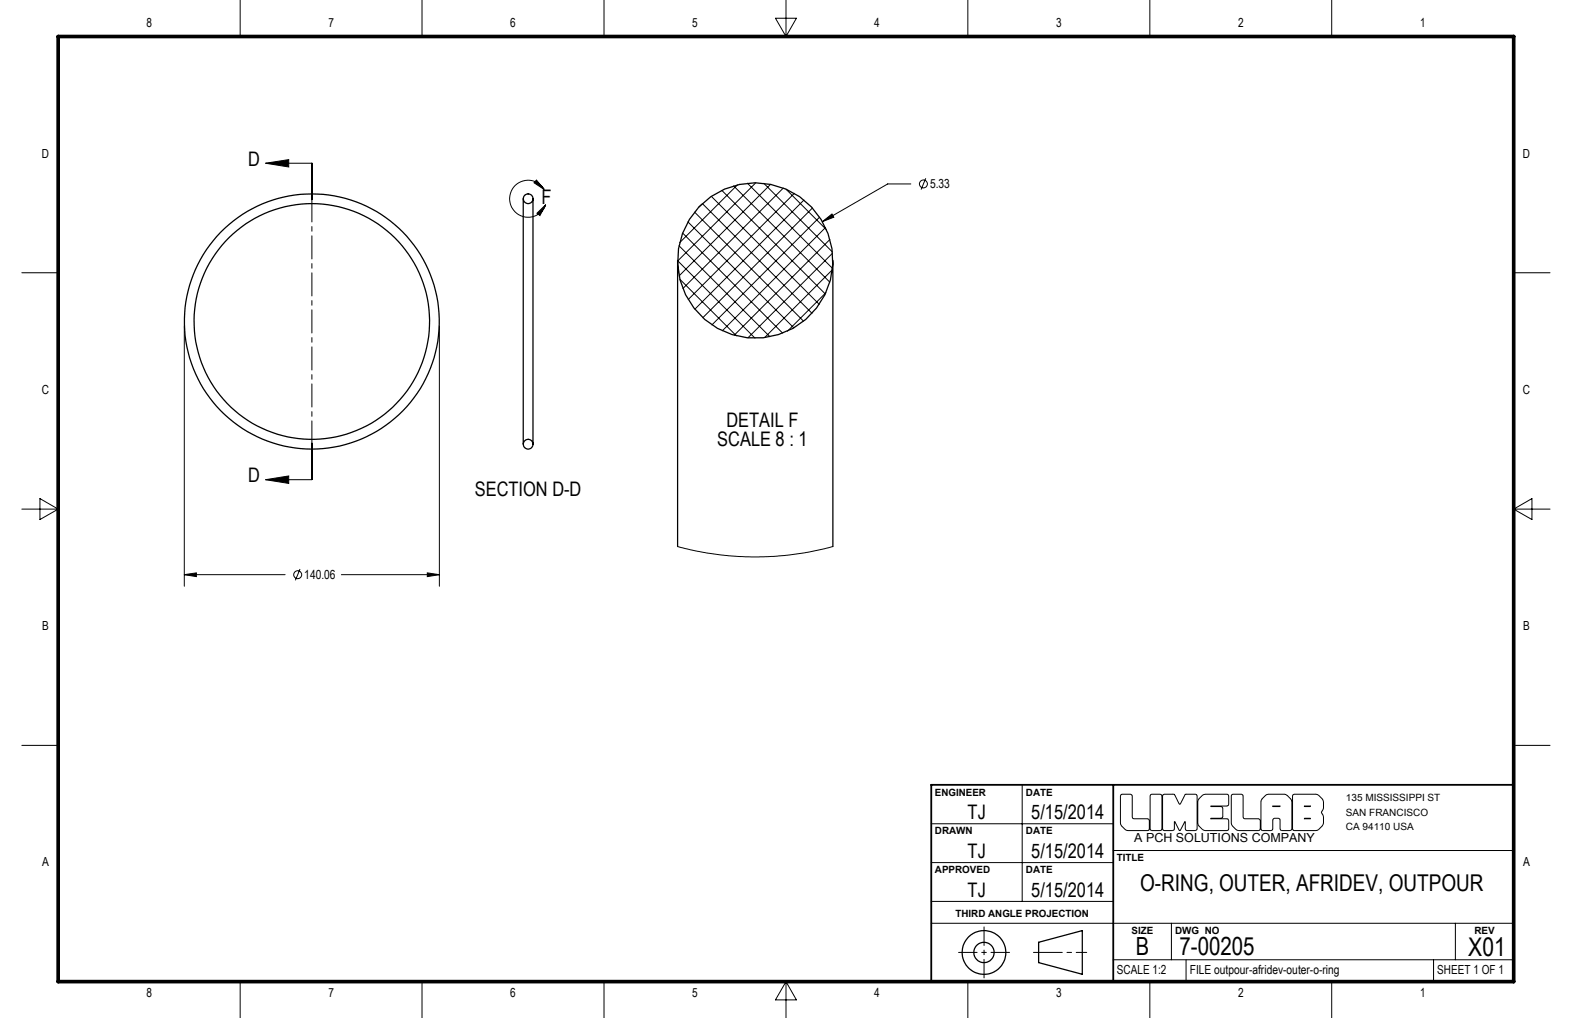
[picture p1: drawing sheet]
<svg xmlns="http://www.w3.org/2000/svg" width="432mm" height="279mm" viewBox="0 0 432 279" stroke-linecap="round" stroke-linejoin="round" font-family="sans-serif">
<g fill="none" stroke="#000" stroke-width=".27">
<path d="M66 0v10M115.9 0v10M165.9 0v10M213 5h5.8l-2.9 5zM215.9 0v10M265.9 0v10M315.8 0v10M365.8 0v10M73 44.8l6.3-1v2zM73 44.8h12.7M85.6 44.8v10M85.7 44.8v10"/>
<path d="M85.8 44.8v10M144.1 53.6h.1M147.4 49.4l2.1 2.6-2.8-1.8zM147.5 58.5l2.4-2.3-1.6 3zM149.5 52a5.1 5.1 0 0 0-7.9-1.1 5.1 5.1 0 0 0 .8 8 5.1 5.1 0 0 0 7.5-2.7M190.8 58.2l29.9 30M192.8 56l-.8 .8M192.9 55.9l30.2 30.1M195.4 53.9l29.6 29.6M198.3 52.2l28.4 28.5M201.5 51l26.4 26.4M202.6 50.7l-15.9 15.9"/>
<path d="M205.3 50.3l23.4 23.4M207.6 50.2l-21.5 21.4M209.8 50.3l18.8 18.8M211.7 50.6l-25.2 25.1M215.2 51.6l-27.6 27.6M215.9 51.9l10.2 10.2M218.2 53.1l-29.2 29.1M220.8 54.9l-29.9 30M223.2 57.1l-30.2 30.1M225.1 59.6l-29.6 29.6M250.2 50.5h-6.4l-17.9 10.3M254.3 48.9l-1.3 3.1"/>
<path d="M6 74.9h10M186.1 71.5l21.3 21.3M186.5 67.5l25 24.9M186.8 76.7l15.5 15.5M187.5 64l27.5 27.4M188.9 60.9l29.2 29.1M225.9 60.8l2.6-2.1 .5 .9zM226.1 62.2l.9 .8M226.8 62.4l-28.4 28.4M228 65.7l-26.3 26.3M228.6 74.1l-18.6 18.5M228.7 69.5l-23.2 23.2"/>
<path d="M415.8 74.9h10M50.6 89.5v71.4M120.7 89.5v71.4M226.9 80.3l-10.6 10.6M6 139.7h10M11 136.8l5 2.9-5 2.9zM73 131.7l6.3-1.1v2.1zM73 131.7h12.7M85.6 121.6v10M85.7 121.6v10M85.8 121.6v10zM144.1 122.8v.1"/>
<path d="M415.8 139.7h10M415.8 139.7l5-2.9v5.8zM50.6 157.7l3.3-.5v1.1zM50.6 157.7h27.7M82.4 156.2l-1.3 3.1M93.8 157.7h26.9M117.4 157.2l3.3 .5-3.3 .6zM186.1 150l8.5 1.8 5.6 .7 6.1 .4 6.1-.2 4.1-.3 5.5-.8 6.8-1.6M6 204.6h10M280.8 215.4v32M307.9 218.1l2.6-.1 .5 .4 .2 6.2 4 .1 .4 .2 .1 .3-.1 2.7-5.8 .1a2.71 2.71 0 0 1-2-2.1v-7.5zM316.1 218.1l2.6-.1 .5 .4v9.1l-.2 .4-.3 .1h-2.3l-.5-.5v-9.1z"/>
<path d="M319.4 218.2l.4-.2h2.8l1.5 2.7 1.5-2.7 3 .1 .2 .3-.1 9.4-.4 .2-2.5-.1-.3-2.4-1.2 2.3-.3 .1-1.3-2.4-.2 2.3-.4 .2-2.6-.1-.2-.4zM329.3 219.3l1-1 .8-.3h5.9l.3 .1 .2 .3-.1 2.7-.4 .1-4.4 .1 3.1 .2 .2 .3-.1 2.6-3.2 .3 4.7 .1 .2 .4-.1 2.6-.4 .2h-5.9a2.71 2.71 0 0 1-2.1-2.1v-5.8zM338.4 218.1l2.6-.1 .3 .2 .2 6.1 .1 .3 4.1 .1 .5 .5v2.3l-.2 .4-5.7 .1a2.71 2.71 0 0 1-2.1-2.1v-7.5zM346.7 219.3l.9-1 .8-.3h4.3a2.79 2.79 0 0 1 2.2 2.1l-.2 7.7-.3 .2-2.6-.1-.2-.4-.1-2.7-1.4-.2-.5 .5-.1 2.7-.4 .2h-2.3l-.4-.5v-7.4zM355.1 218.2l.4-.2h5.9a2.99 2.99 0 0 1 1.8 4.6l-.2 .3 .2 .5a3 3 0 0 1-1.8 4.6l-6.2-.1-.2-.4zM415.8 204.6h10M255.8 226.1h50M255.8 236.7h50M305.8 233.4h110M349.6 221.2l2 .1-1.9 .1zM358.3 221.2l1.6 .1-1.5 .1zM358.4 224.6h1.5l-1.6 .1z"/>
<path d="M255.8 253.4h160M255.8 247.4h50M321.8 253.4v10M399.8 253.4v10M66 269.4v10M115.9 269.4v10M165.9 269.4v10M215.9 269.4l2.9 5h-5.8zM215.9 269.4v10M265.9 269.4v10M305.8 263.4h110M315.8 269.4v10"/>
<path d="M325.8 263.4v6M365.8 269.4v10M393.8 263.4v6"/>
<circle cx="253.7" cy="50.5" r="1.08"/>
<circle cx="81.8" cy="157.7" r="1.08"/>
</g>
<g fill="none" stroke="#000" stroke-width=".35">
<path d="M143.7 54.5v67.4M146.4 54.5v67.4M186.1 71.5v78.5M228.8 71.5v78.5M285.3 258.6l12-3.2v12l-12-3.2z"/>
<circle cx="145.1" cy="54.6" r="1.33"/>
<circle cx="207.5" cy="71.5" r="21.3"/>
<circle cx="85.6" cy="88.2" r="35"/>
<circle cx="85.7" cy="88.2" r="32.4"/>
<circle cx="145.1" cy="121.9" r="1.34"/>
<circle cx="270.3" cy="261.4" r="6"/>
<circle cx="270.3" cy="261.4" r="2.79"/>
</g>
<path d="M85.7 44.8v86.8" fill="none" stroke="#000" stroke-width=".27" stroke-dasharray="6.3 1.3 1.3 1.3" stroke-dashoffset=".4"/>
<path d="M270.3 254.4v14M263.3 261.4h14" fill="none" stroke="#000" stroke-width=".27" stroke-dasharray="15.2 1.3 1.3 1.3" stroke-dashoffset="10.1"/>
<path d="M283.9 261.4h14.6" fill="none" stroke="#000" stroke-width=".27" stroke-dasharray="15.2 1.3 1.3 1.3" stroke-dashoffset="7.3"/>
<path d="M305.8 215.4v54M415.8 215.4h-160v54" fill="none" stroke="#000" stroke-width=".5"/>
<path d="M16 10h399.8v259.4h-399.8z" fill="none" stroke="#000" stroke-width="1"/>
<g fill="#000">
<path d="M225.9 60.8l2.6-2.1 .5 .9z"/>
<path d="M73 44.8l6.3-1v2zM73 131.7l6.3-1.1v2.1z"/>
<path d="M147.4 49.4l2.1 2.6-2.8-1.8zM147.5 58.5l2.4-2.3-1.6 3z"/>
<path d="M50.6 157.7l3.3-.5v1.1zM117.4 157.2l3.3 .5-3.3 .6z"/>
</g>
<text font-size="7.1" x="403.3" y="262.4">X01</text>
<g font-size="6.9">
<text x="312" y="262.2">B</text>
<text x="324" y="262.2">7-00205</text>
</g>
<text font-size="6.3" x="313.2" y="244.7">O-RING, OUTER, AFRIDEV, OUTPOUR</text>
<g font-size="5.5">
<text x="68.2" y="45.6">D</text>
<text x="148.8" y="55.9">F</text>
<text x="199.5" y="117.3">DETAIL F</text>
<text x="197" y="122.4">SCALE 8 : 1</text>
<text x="68.2" y="132.4">D</text>
<text x="130.5" y="136.2">SECTION D-D</text>
<text x="265.8" y="224.9">TJ</text>
<text x="283.3" y="224.9">5/15/2014</text>
<text x="265.8" y="235.5">TJ</text>
<text x="283.3" y="235.5">5/15/2014</text>
<text x="265.8" y="246.1">TJ</text>
<text x="283.3" y="246.1">5/15/2014</text>
</g>
<g font-size="3.4">
<text x="40.2" y="7.3">8</text>
<text x="90.2" y="7.3">7</text>
<text x="140.2" y="7.3">6</text>
<text x="190.1" y="7.3">5</text>
<text x="240.1" y="7.3">4</text>
<text x="290.1" y="7.3">3</text>
<text x="340.1" y="7.3">2</text>
<text x="390.1" y="7.3">1</text>
<text x="11.5" y="43.3">D</text>
<text x="418.3" y="43.3">D</text>
<text x="255.5" y="51.6">5.33</text>
<text x="11.5" y="108.1">C</text>
<text x="418.3" y="108.1">C</text>
<text x="83.6" y="158.9">140.06</text>
<text x="11.6" y="173">B</text>
<text x="418.4" y="173">B</text>
<text x="311.6" y="231.2">A PCH SOLUTIONS COMPANY</text>
<text x="11.6" y="237.8">A</text>
<text x="418.4" y="237.8">A</text>
<text x="306.8" y="267.4">SCALE 1:2</text>
<text x="326.8" y="267.4">FILE outpour-afridev-outer-o-ring</text>
<text x="394.8" y="267.4">SHEET 1 OF 1</text>
<text x="40.2" y="273.7">8</text>
<text x="90.2" y="273.7">7</text>
<text x="140.2" y="273.7">6</text>
<text x="190.1" y="273.7">5</text>
<text x="240.1" y="273.7">4</text>
<text x="290.1" y="273.7">3</text>
<text x="340.1" y="273.7">2</text>
<text x="390.1" y="273.7">1</text>
</g>
<g font-size="2.7">
<text x="256.8" y="218.4">ENGINEER</text>
<text x="281.8" y="218.4">DATE</text>
<text x="369.7" y="219.8">135 MISSISSIPPI ST</text>
<text x="369.7" y="223.8">SAN FRANCISCO</text>
<text x="369.7" y="227.8">CA 94110 USA</text>
<text x="256.8" y="229">DRAWN</text>
<text x="281.8" y="229">DATE</text>
<text x="256.8" y="239.7">APPROVED</text>
<text x="281.8" y="239.7">DATE</text>
<text x="306.8" y="236.4">TITLE</text>
<text x="262.4" y="251.8">THIRD ANGLE PROJECTION</text>
<text x="310.8" y="256.4">SIZE</text>
<text x="322.8" y="256.4">DWG NO</text>
<text x="405" y="256.4">REV</text>
</g>
</svg>
